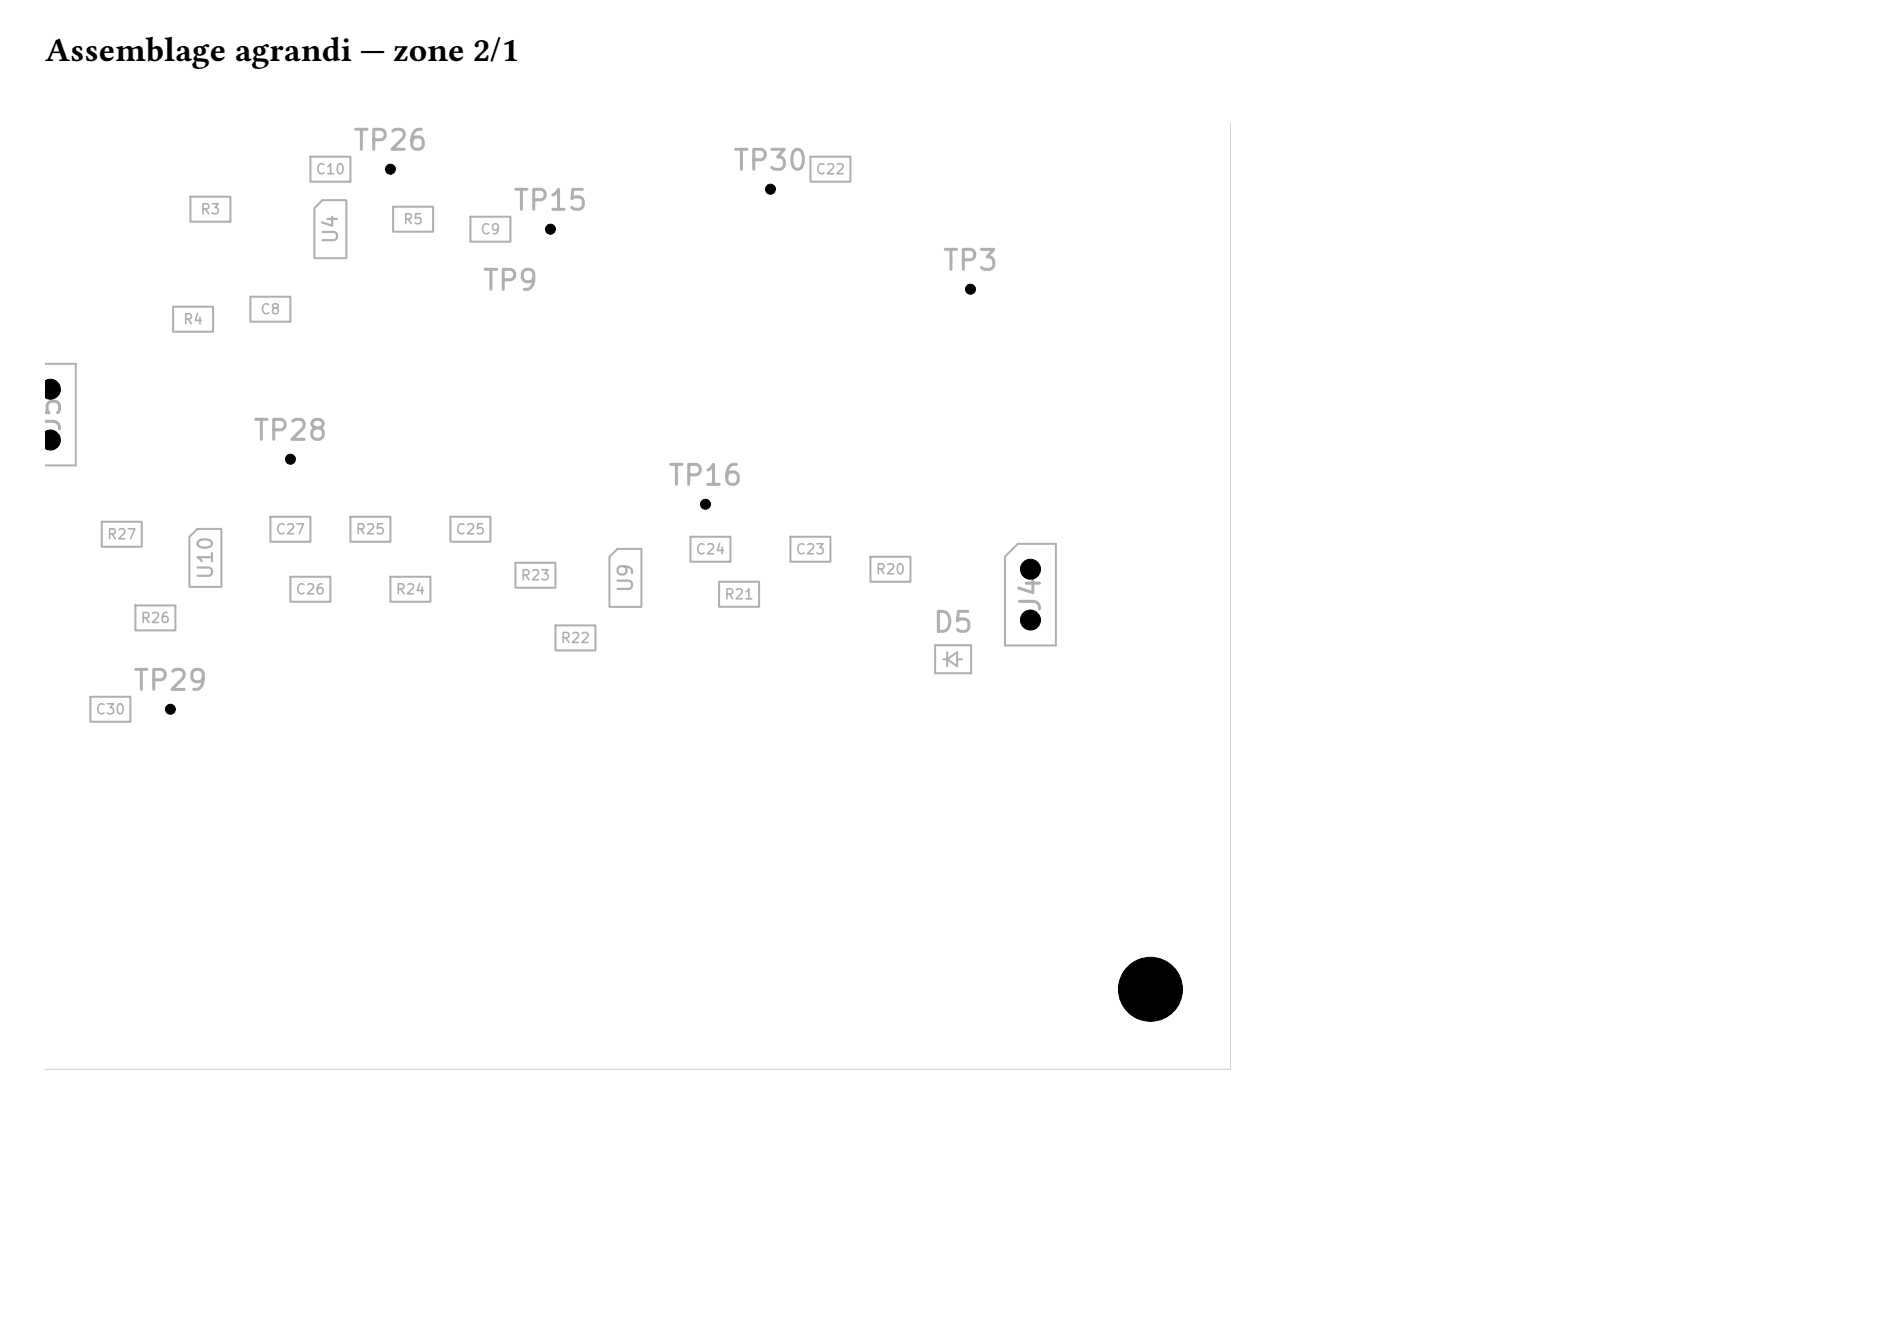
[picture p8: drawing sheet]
<svg xmlns="http://www.w3.org/2000/svg" width="297mm" height="210mm" viewBox="0 0 297 210" stroke-linecap="round" stroke-linejoin="round" font-family="sans-serif">
<g fill="none" stroke="#afafaf" stroke-width=".31">
<path d="M29.8 30.8h6.3v3.9h-6.3zM48.7 24.6h6.2v3.9h-6.2zM50.5 31.4h3.8v9.1h-5v-7.9zM61.6 32.4h6.3v3.9h-6.3zM73.7 34h6.3v3.9h-6.3zM127 24.6h6.3v3.9h-6.3zM7 57h4.9v15.9h-4.9M27.1 48.1h6.3v3.9h-6.3zM39.2 46.5h6.3v3.9h-6.3zM15.9 81.8h6.3v3.9h-6.3zM21.2 94.9h6.3v3.9h-6.3zM29.7 84.1l1.2-1.2h3.8v9.1h-5z"/>
<path d="M42.4 81h6.3v3.9h-6.3zM45.5 90.4h6.3v3.9h-6.3zM54.9 81h6.3v3.9h-6.3zM61.2 90.4h6.3v3.9h-6.3zM70.6 81h6.3v3.9h-6.3zM80.8 88.2h6.3v3.9h-6.3zM87.1 98h6.2v3.9h-6.2zM95.5 87.3l1.3-1.3h3.7v9.1h-5zM108.2 84.1h6.3v3.9h-6.3zM112.7 91.2h6.3v3.9h-6.3zM123.9 84.1h6.3v3.9h-6.3zM136.4 87.3h6.3v3.9h-6.3z"/>
<path d="M159.5 85.2h6v16h-8v-14zM14.2 109.2h6.2v3.9h-6.2zM146.6 101.1h5.6v4.4h-5.6zM147.8 103.3h.6M148.4 102.2v2.2M148.4 103.3l1.6-1.1v2.2zM150 103.3h.8"/>
</g>
<path d="M192.9 19.4v148.2h-185.9" fill="none" stroke="#d0d2cd" stroke-width=".16"/>
<g fill="#000" stroke="#000" stroke-width=".16">
<path d="M7 59.7a1.56 1.56 0 0 1 2.5 1.3 1.56 1.56 0 0 1-2.5 1.3zM7 67.7a1.56 1.56 0 0 1 2.5 1.3 1.56 1.56 0 0 1-2.5 1.2z"/>
<circle cx="61.2" cy="26.5" r=".78"/>
<circle cx="86.3" cy="35.9" r=".78"/>
<circle cx="120.8" cy="29.7" r=".78"/>
<circle cx="152.1" cy="45.3" r=".78"/>
<circle cx="45.5" cy="72" r=".78"/>
<circle cx="110.6" cy="79" r=".78"/>
<circle cx="161.5" cy="97.2" r="1.57"/>
<circle cx="161.5" cy="89.2" r="1.57"/>
<circle cx="26.7" cy="111.2" r=".78"/>
<circle cx="180.3" cy="155" r="5"/>
</g>
<text font-size="5.3" x="7.1" y="9.5">Assemblage agrandi — zone 2/1</text>
<g font-size="3.1" fill="#afafaf">
<text x="59.8" y="0">TP21</text>
<text x="53.5" y="8.7">TP7</text>
<text x="55.1" y="24.3">TP26</text>
<text x="114.7" y="27.5">TP30</text>
<text x="80.2" y="33.7">TP15</text>
<text x="75.4" y="46.3">TP9</text>
<text x="147.5" y="43.2">TP3</text>
<text x="10.3" y="68" transform="rotate(-90 10.3 68)">J5</text>
<text x="39.5" y="69.8">TP28</text>
<text x="104.5" y="76.9">TP16</text>
<text x="146" y="99.9">D5</text>
<text x="163.9" y="96.2" transform="rotate(-90 163.9 96.2)">J4</text>
<text x="20.6" y="109">TP29</text>
</g>
<g font-size="2.3" fill="#afafaf">
<text x="53.5" y="38.4" transform="rotate(-90 53.5 38.4)">U4</text>
<text x="33.9" y="91" transform="rotate(-90 33.9 91)">U10</text>
<text x="99.7" y="93.1" transform="rotate(-90 99.7 93.1)">U9</text>
</g>
<g font-size="1.6" fill="#afafaf">
<text x="54.8" y="-.5">C7</text>
<text x="118.3" y="-.5">C20</text>
<text x="49.4" y="27.7">C10</text>
<text x="127.7" y="27.7">C22</text>
<text x="31.3" y="34">R3</text>
<text x="63.1" y="35.5">R5</text>
<text x="75.2" y="37.1">C9</text>
<text x="28.6" y="51.2">R4</text>
<text x="40.7" y="49.6">C8</text>
<text x="16.6" y="84.9">R27</text>
<text x="43.1" y="84.1">C27</text>
<text x="55.6" y="84.1">R25</text>
<text x="71.3" y="84.1">C25</text>
<text x="108.9" y="87.3">C24</text>
<text x="124.6" y="87.3">C23</text>
<text x="46.2" y="93.5">C26</text>
<text x="61.9" y="93.5">R24</text>
<text x="81.5" y="91.3">R23</text>
<text x="113.4" y="94.3">R21</text>
<text x="137.1" y="90.4">R20</text>
<text x="21.9" y="98">R26</text>
<text x="87.8" y="101.2">R22</text>
<text x="14.9" y="112.3">C30</text>
</g>
</svg>
